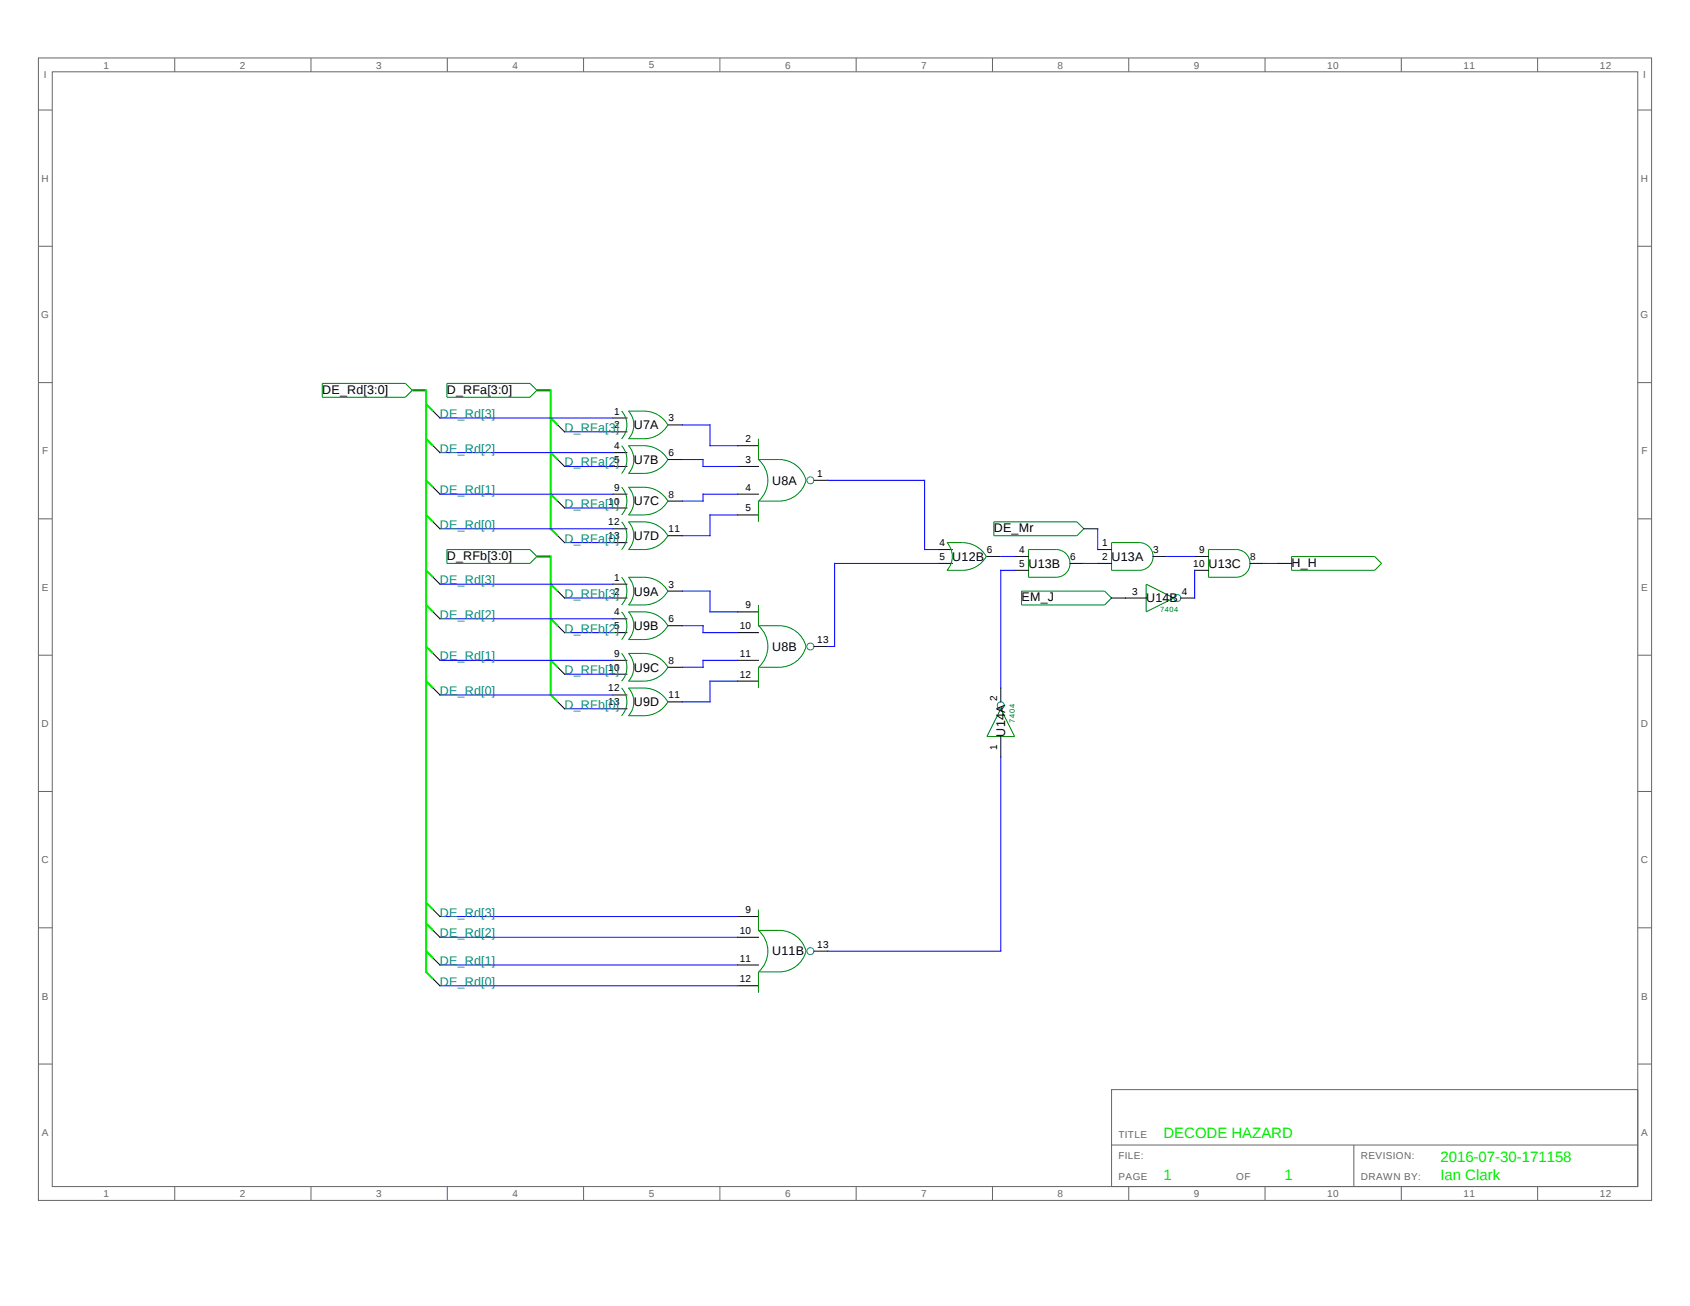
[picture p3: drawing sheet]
<svg xmlns="http://www.w3.org/2000/svg" width="279mm" height="216mm" viewBox="0 0 279 216" stroke-linecap="round" stroke-linejoin="round" font-family="sans-serif">
<g fill="none" stroke="#666" stroke-width=".17">
<path d="M6.3 9.6h266.7v188.8h-266.7zM6.3 18.2h2.3M8.6 11.9h262.2v184.3h-262.2zM28.9 9.6v2.3M51.4 9.6v2.3M74 9.6v2.3M96.5 9.6v2.3M119 9.6v2.3M141.5 9.6v2.3M164.1 9.6v2.3M186.6 9.6v2.3M209.1 9.6v2.3"/>
<path d="M231.7 9.6v2.3M254.2 9.6v2.3M270.8 18.2h2.2M6.3 40.7h2.3M270.8 40.7h2.2M6.3 63.3h2.3M270.8 63.3h2.2M6.3 85.8h2.3M270.8 85.8h2.2M6.3 108.3h2.3M270.8 108.3h2.2M6.3 130.8h2.3"/>
<path d="M270.8 130.8h2.2M6.3 153.4h2.3M270.8 153.4h2.2M6.3 175.9h2.3M270.8 175.9h2.2M28.9 196.2v2.2M51.4 196.2v2.2M74 196.2v2.2M96.5 196.2v2.2M119 196.2v2.2M141.5 196.2v2.2M164.1 196.2v2.2"/>
<path d="M183.8 180.1h87v16.1h-87zM183.8 189.3h87M186.6 196.2v2.2M209.1 196.2v2.2M223.8 189.3v6.9M231.7 196.2v2.2M254.2 196.2v2.2"/>
</g>
<g fill="none" stroke="#008b00" stroke-width=".17">
<path d="M53.3 63.4h13.7l1.2 1.1-1.2 1.2h-13.7zM73.9 63.4h13.7l1.2 1.1-1.2 1.2h-13.7zM102.8 67.9a3.4 3.4 0 0 1 0 4.6M102.8 73.7a3.4 3.4 0 0 1 0 4.6M103.9 67.9a7.4 7.4 0 0 1 5.1 .9l1 .9 .4 .5a4.6 4.6 0 0 1-4 2.3h-2.5a3.4 3.4 0 0 0 0-4.6zM103.9 73.7a3.4 3.4 0 0 1 0 4.6M103.9 73.7a7.4 7.4 0 0 1 5.1 .8l1 .9 .4 .6a4.6 4.6 0 0 1-4 2.3h-2.5M125.4 75.9a4.6 4.6 0 0 1 0 6.9M125.4 72.5v3.5h3.4a4.6 4.6 0 0 1 4.5 3.4M133.3 79.4a4.6 4.6 0 0 1-4.5 3.4h-3.4v3.5M73.9 90.8h13.7l1.2 1.2-1.2 1.1h-13.7zM102.8 80.5a3.4 3.4 0 0 1 0 4.6"/>
<path d="M102.8 86.3a3.4 3.4 0 0 1 0 4.6M102.8 95.4a3.4 3.4 0 0 1 0 4.6M103.9 80.5a7.4 7.4 0 0 1 5.1 .8l1 1 .4 .5a4.6 4.6 0 0 1-4 2.3h-2.5a3.4 3.4 0 0 0 0-4.6zM103.9 86.3a7.4 7.4 0 0 1 5.1 .8l1 .9 .4 .6a4.6 4.6 0 0 1-4 2.2l-2.5 .1a3.4 3.4 0 0 0 0-4.6zM103.9 95.4a7.4 7.4 0 0 1 5.1 .8l1 .9 .4 .6a4.6 4.6 0 0 1-4 2.3h-2.5a3.4 3.4 0 0 0 0-4.6zM156.6 89.7a7.4 7.4 0 0 1 5.1 .8l1 .9 .4 .6a4.6 4.6 0 0 1-4 2.3h-2.5a3.4 3.4 0 0 0 0-4.6zM164.3 86.3h13.7l1.2 1.1-1.2 1.2h-13.7zM168.9 97.7h13.7l1.2 1.2-1.2 1.1h-13.7zM170 90.8h4.6a2.29 2.29 0 0 1 2.3 2.3 2.29 2.29 0 0 1-2.3 2.3h-4.6zM183.8 89.7h4.5a2.29 2.29 0 0 1 2.3 2.3 2.29 2.29 0 0 1-2.3 2.3h-4.5zM189.5 96.6l4.6 2.3-4.6 2.3zM199.8 90.8h4.6a2.29 2.29 0 0 1 2.3 2.3 2.29 2.29 0 0 1-2.3 2.3h-4.6z"/>
<path d="M213.5 92h13.8l1.1 1.1-1.1 1.2h-13.8zM102.8 101.1a3.4 3.4 0 0 1 0 4.6M102.8 108a3.4 3.4 0 0 1 0 4.6M102.8 113.7a3.4 3.4 0 0 1 0 4.6M103.9 101.1a7.4 7.4 0 0 1 5.1 .8l1 1 .4 .5a4.6 4.6 0 0 1-4 2.3h-2.5a3.4 3.4 0 0 0 0-4.6zM103.9 108a7.4 7.4 0 0 1 5.1 .8l1 .9 .4 .6a4.6 4.6 0 0 1-4 2.3h-2.5a3.4 3.4 0 0 0 0-4.6zM103.9 113.7a7.4 7.4 0 0 1 5.1 .8l1 1 .4 .5a4.6 4.6 0 0 1-4 2.3h-2.5a3.4 3.4 0 0 0 0-4.6zM125.4 103.4a4.6 4.6 0 0 1 0 6.9M125.4 100v3.4h3.4a4.6 4.6 0 0 1 4.5 3.5M133.3 106.8a4.6 4.6 0 0 1-4.5 3.5h-3.4v3.4M165.5 117.2l2.2 4.6h-4.5zM125.4 153.8a4.6 4.6 0 0 1 0 6.8"/>
<path d="M125.4 150.4v3.4h3.4a4.6 4.6 0 0 1 4.5 3.5M133.3 157.2a4.6 4.6 0 0 1-4.5 3.5h-3.4v3.4"/>
</g>
<g fill="none" stroke="#000" stroke-width=".17">
<path d="M71.6 73.7l1.1 1.1M71.6 68l1.1 1.1M92.2 76l1.1 1.1M92.2 70.2l1.1 1.2M101.4 69.1h2.2M101.4 71.4h2.2M101.4 74.8h2.2M101.4 77.1h2.2M110.4 70.2h2.4M110.4 76h2.4M122 77.1h3.4M122 73.7h3.4"/>
<path d="M134.5 79.4h2.3M71.6 95.4l1.1 1.2M71.6 86.3l1.1 1.1M71.6 80.5l1.1 1.2M92.2 88.6l1.1 1.1M92.2 82.8l1.1 1.2M92.2 97.7l1.1 1.2M101.4 98.9h2.2M101.4 87.4h2.2M101.4 81.7h2.2M101.4 84h2.2M101.4 89.7h2.2"/>
<path d="M101.4 96.6h2.2M110.4 82.8h2.4M110.4 88.6h2.4M110.4 97.7h2.4M122 81.7h3.4M122 85.1h3.4M155.2 93.1h2.2M155.2 90.8h2.2M163.1 92h2.4M167.7 92h2.3M167.7 94.3h2.3M176.9 93.1h2.3"/>
<path d="M179.2 87.4h2.3M181.5 93.1h2.3M181.5 90.8h2.3M183.8 98.9h5.7M190.6 92h2.3M195.2 98.9h2.3M197.5 92h2.3M197.5 94.3h2.3M206.7 93.1h2.3M211.2 93.1h2.3M71.6 113.7l1.1 1.2M71.6 108l1.1 1.2"/>
<path d="M71.6 101.2l1.1 1.1M92.2 116l1.1 1.2M92.2 110.3l1.1 1.2M92.2 103.4l1.1 1.2M101.4 102.3h2.2M101.4 104.6h2.2M101.4 109.2h2.2M101.4 111.5h2.2M101.4 114.9h2.2M101.4 117.2h2.2M110.4 103.4h2.4M110.4 110.3h2.4"/>
<path d="M110.4 116h2.4M122 104.6h3.4M122 109.2h3.4M122 112.6h3.4M122 101.2h3.4M134.5 106.9h2.3M165.5 113.7v2.3M165.5 121.8v3.4M71.6 158.4l1.1 1.1M71.6 153.8l1.1 1.1M71.6 150.4l1.1 1.1M122 151.5h3.4"/>
<path d="M122 154.9h3.4M122 159.5h3.4M134.5 157.2h2.3M71.6 161.8l1.1 1.2M122 163h3.4"/>
</g>
<path d="M68.2 64.5h2.2M88.8 64.5h2.3M88.8 92h2.3" fill="none" stroke="#008b00" stroke-width=".34"/>
<g fill="none" stroke="#008b8b" stroke-width=".17">
<circle cx="134" cy="79.4" r=".58"/>
<circle cx="194.6" cy="98.9" r=".58"/>
<circle cx="134" cy="106.9" r=".58"/>
<circle cx="165.4" cy="116.6" r=".58"/>
<circle cx="134" cy="157.2" r=".58"/>
</g>
<g fill="none" stroke="#00f" stroke-width=".17">
<path d="M72.7 74.8h28.7M72.7 69.1h28.7M93.3 77.1h8.1M93.3 71.4h8.1M112.8 76h3.4v1.1h5.8M112.8 70.2h4.6v3.5h4.6M136.8 79.4h16.1v11.4h2.3M72.7 81.7h28.7M72.7 96.6h28.7M72.7 87.4h28.7M93.3 89.7h8.1M93.3 84h8.1"/>
<path d="M93.3 98.9h8.1M112.8 97.7h4.6v3.5h4.6M122 81.7h-5.8v1.1h-3.4M122 85.1h-4.6v3.5h-4.6M155.2 93.1h-17.2v13.8h-1.2M165.5 92h2.2M167.7 94.3h-2.2v19.4M179.2 93.1h2.3M181.5 87.4v3.4M192.9 92h4.6M197.5 94.3v4.6M209 93.1h2.2"/>
<path d="M72.7 109.2h28.7M72.7 114.9h28.7M72.7 102.3h28.7M93.3 104.6h8.1M93.3 117.2h8.1M93.3 111.5h8.1M112.8 103.4h3.4v1.2h5.8M122 109.2h-5.8v1.1h-3.4M122 112.6h-4.6v3.4h-4.6M165.5 125.2v32h-28.7M72.7 159.5h49.3M72.7 154.9h49.3"/>
<path d="M72.7 151.5h49.3M72.7 163h49.3"/>
</g>
<g fill="none" stroke="#0e0" stroke-width=".34">
<path d="M70.4 64.5v96.2l1.2 1.1M70.4 79.4l1.2 1.1M70.4 72.5l1.2 1.2M70.4 66.8l1.2 1.2M91.1 64.5v22.9l1.1 1.2M91.1 74.8l1.1 1.2M91.1 69.1l1.1 1.1M70.4 94.3l1.2 1.1M70.4 85.1l1.2 1.2M91.1 92v22.9l1.1 1.1M91.1 81.7l1.1 1.1M91.1 96.6l1.1 1.1"/>
<path d="M70.4 112.6l1.2 1.1M70.4 106.9l1.2 1.1M70.4 100l1.2 1.2M91.1 109.2l1.1 1.1M91.1 102.3l1.1 1.1M70.4 157.2l1.2 1.2M70.4 152.7l1.2 1.1M70.4 149.2l1.2 1.2"/>
</g>
<g font-size="2.5" fill="#0e0">
<text x="192.4" y="188.1">DECODE HAZARD</text>
<text x="192.4" y="195">1</text>
<text x="212.4" y="195">1</text>
<text x="238.1" y="192.2">2016-07-30-171158</text>
<text x="238.1" y="195">Ian Clark</text>
</g>
<g font-size="2.1">
<text x="53.3" y="65.1">DE_Rd[3:0]</text>
<text x="73.9" y="65.1">D_RFa[3:0]</text>
<text x="104.8" y="71">U7A</text>
<text x="104.8" y="76.7">U7B</text>
<text x="104.8" y="83.6">U7C</text>
<text x="127.7" y="80.1">U8A</text>
<text x="104.8" y="89.3">U7D</text>
<text x="164.3" y="87.9">DE_Mr</text>
<text x="73.9" y="92.5">D_RFb[3:0]</text>
<text x="157.4" y="92.7">U12B</text>
<text x="170" y="93.9">U13B</text>
<text x="183.8" y="92.7">U13A</text>
<text x="199.8" y="93.9">U13C</text>
<text x="213.5" y="93.7">H_H</text>
<text x="104.8" y="98.4">U9A</text>
<text x="168.9" y="99.4">EM_J</text>
<text x="189.5" y="99.6">U14B</text>
<text x="104.8" y="104.2">U9B</text>
<text x="127.7" y="107.6">U8B</text>
<text x="104.8" y="111">U9C</text>
<text x="104.8" y="116.8">U9D</text>
<text x="166.2" y="121.8" transform="rotate(-90 166.2 121.8)">U14A</text>
<text x="127.7" y="158">U11B</text>
</g>
<g font-size="2.1" fill="#008b8b">
<text x="72.7" y="69.1">DE_Rd[3]</text>
<text x="93.3" y="71.4">D_RFa[3]</text>
<text x="72.7" y="74.8">DE_Rd[2]</text>
<text x="93.3" y="77.1">D_RFa[2]</text>
<text x="72.7" y="81.7">DE_Rd[1]</text>
<text x="93.3" y="84">D_RFa[1]</text>
<text x="72.7" y="87.4">DE_Rd[0]</text>
<text x="93.3" y="89.7">D_RFa[0]</text>
<text x="72.7" y="96.6">DE_Rd[3]</text>
<text x="93.3" y="98.9">D_RFb[3]</text>
<text x="72.7" y="102.3">DE_Rd[2]</text>
<text x="93.3" y="104.6">D_RFb[2]</text>
<text x="72.7" y="109.2">DE_Rd[1]</text>
<text x="93.3" y="111.5">D_RFb[1]</text>
<text x="72.7" y="114.9">DE_Rd[0]</text>
<text x="93.3" y="117.2">D_RFb[0]</text>
<text x="72.7" y="155">DE_Rd[2]</text>
<text x="72.7" y="151.5">DE_Rd[3]</text>
<text x="72.7" y="159.5">DE_Rd[1]</text>
<text x="72.7" y="163">DE_Rd[0]</text>
</g>
<g font-size="1.7" fill="#666">
<text x="17.1" y="11.3">1</text>
<text x="39.7" y="11.3">2</text>
<text x="62.2" y="11.3">3</text>
<text x="84.7" y="11.3">4</text>
<text x="107.3" y="11.3">5</text>
<text x="129.8" y="11.3">6</text>
<text x="152.3" y="11.3">7</text>
<text x="174.9" y="11.3">8</text>
<text x="197.4" y="11.3">9</text>
<text x="219.4" y="11.3">10</text>
<text x="242" y="11.3">11</text>
<text x="264.5" y="11.3">12</text>
<text x="7.2" y="12.9">I</text>
<text x="271.7" y="12.9">I</text>
<text x="6.9" y="30.1">H</text>
<text x="271.3" y="30.1">H</text>
<text x="6.8" y="52.6">G</text>
<text x="271.2" y="52.6">G</text>
<text x="7" y="75.1">F</text>
<text x="271.4" y="75.1">F</text>
<text x="6.9" y="97.7">E</text>
<text x="271.3" y="97.7">E</text>
<text x="6.9" y="120.2">D</text>
<text x="271.3" y="120.2">D</text>
<text x="6.9" y="142.7">C</text>
<text x="271.3" y="142.7">C</text>
<text x="6.9" y="165.3">B</text>
<text x="271.3" y="165.3">B</text>
<text x="6.9" y="187.8">A</text>
<text x="184.9" y="191.6">FILE:</text>
<text x="184.9" y="188.1">TITLE</text>
<text x="225" y="191.6">REVISION:</text>
<text x="271.3" y="187.8">A</text>
<text x="17.1" y="197.9">1</text>
<text x="39.7" y="197.9">2</text>
<text x="62.2" y="197.9">3</text>
<text x="84.7" y="197.9">4</text>
<text x="107.3" y="197.9">5</text>
<text x="129.8" y="197.9">6</text>
<text x="152.3" y="197.9">7</text>
<text x="174.9" y="197.9">8</text>
<text x="184.9" y="195">PAGE</text>
<text x="197.4" y="197.9">9</text>
<text x="204.4" y="195">OF</text>
<text x="219.4" y="197.9">10</text>
<text x="225" y="195">DRAWN BY:</text>
<text x="242" y="197.9">11</text>
<text x="264.5" y="197.9">12</text>
</g>
<g font-size="1.7">
<text x="101.5" y="68.5">1</text>
<text x="101.5" y="70.8">2</text>
<text x="110.5" y="69.7">3</text>
<text x="101.5" y="74.3">4</text>
<text x="101.5" y="76.5">5</text>
<text x="110.5" y="75.4">6</text>
<text x="123.3" y="73.1">2</text>
<text x="123.3" y="76.5">3</text>
<text x="100.5" y="83.4">10</text>
<text x="101.5" y="81.1">9</text>
<text x="110.5" y="82.3">8</text>
<text x="123.3" y="81.1">4</text>
<text x="135.1" y="78.8">1</text>
<text x="100.5" y="86.8">12</text>
<text x="100.5" y="89.1">13</text>
<text x="110.5" y="88">11</text>
<text x="123.3" y="84.6">5</text>
<text x="101.5" y="96">1</text>
<text x="155.3" y="90.3">4</text>
<text x="155.3" y="92.6">5</text>
<text x="163.2" y="91.4">6</text>
<text x="168.5" y="91.4">4</text>
<text x="168.5" y="93.7">5</text>
<text x="176.9" y="92.6">6</text>
<text x="182.2" y="90.3">1</text>
<text x="182.2" y="92.6">2</text>
<text x="190.6" y="91.4">3</text>
<text x="197.3" y="93.7">10</text>
<text x="198.2" y="91.4">9</text>
<text x="206.7" y="92.6">8</text>
<text x="101.5" y="98.3">2</text>
<text x="101.5" y="101.7">4</text>
<text x="110.5" y="97.1">3</text>
<text x="123.3" y="100.6">9</text>
<text x="187.2" y="98.3">3</text>
<text x="195.4" y="98.3">4</text>
<text x="101.5" y="104">5</text>
<text x="110.5" y="102.9">6</text>
<text x="122.3" y="104">10</text>
<text x="135.1" y="106.3">13</text>
<text x="100.5" y="110.9">10</text>
<text x="101.5" y="108.6">9</text>
<text x="110.5" y="109.7">8</text>
<text x="122.3" y="112">12</text>
<text x="122.3" y="108.6">11</text>
<text x="100.5" y="114.3">12</text>
<text x="100.5" y="116.6">13</text>
<text x="110.5" y="115.5">11</text>
<text x="164.9" y="115.9" transform="rotate(-90 164.9 115.9)">2</text>
<text x="164.9" y="124" transform="rotate(-90 164.9 124)">1</text>
<text x="122.3" y="154.4">10</text>
<text x="123.3" y="150.9">9</text>
<text x="122.3" y="159">11</text>
<text x="135.1" y="156.7">13</text>
<text x="122.3" y="162.4">12</text>
</g>
<g font-size="1.2" fill="#008b00">
<text x="191.8" y="101.2">7404</text>
<text x="167.8" y="119.5" transform="rotate(-90 167.8 119.5)">7404</text>
</g>
</svg>
